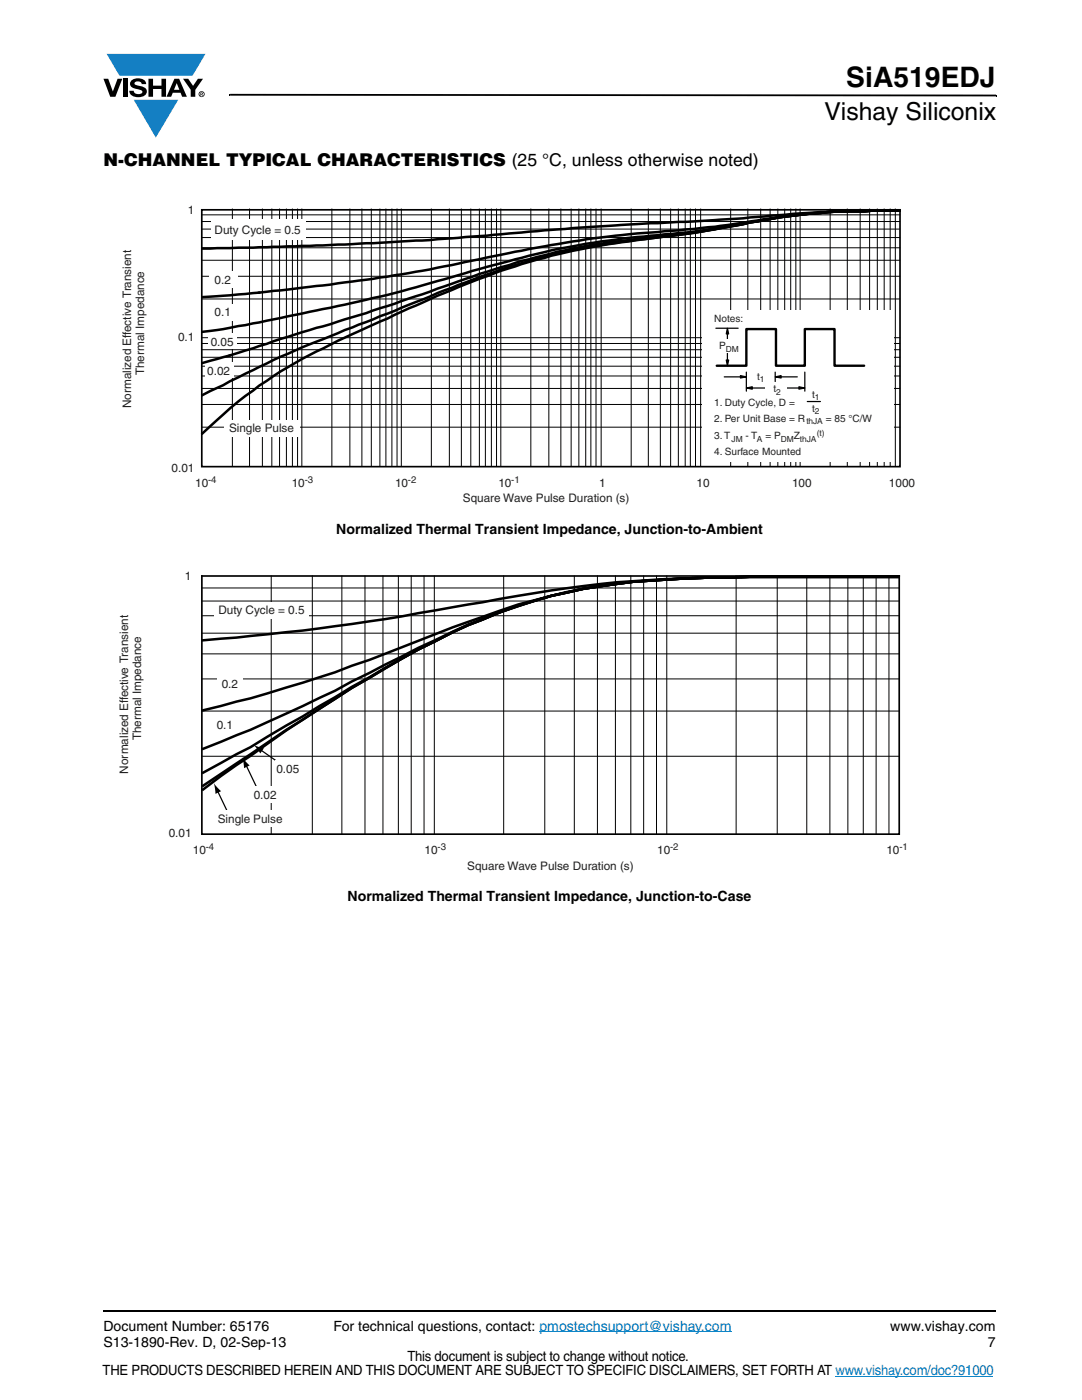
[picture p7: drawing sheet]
<svg xmlns="http://www.w3.org/2000/svg" width="216mm" height="279mm" viewBox="0 0 216 279" stroke-linecap="round" stroke-linejoin="round" font-family="sans-serif">
<g fill="#147fc3">
<path d="M21.3 10.7h19.7l-2.6 4.4h-3.8h-10.8z"/>
<path d="M26.7 19.9h8.9l-4.5 7.6z"/>
</g>
<g fill="#000">
<path d="M20.6 15.7h1l.9 2.5 1-2.5h.9l-1.4 3.6h-1zM24.6 15.7h.9v3.6h-.9zM26.3 16a2.1 2.1 0 0 1 2.8 .3l.1 .5h-.9a.79 .79 0 0 0-.7-.6 .79 .79 0 0 0-.8 .5l.3 .2 1 .3a1.08 1.08 0 0 1 1.2 1 1.08 1.08 0 0 1-1.1 1.1 1.73 1.73 0 0 1-2.4-1.2h.9a.96 .96 0 0 0 .8 .7 .96 .96 0 0 0 .9-.5 1.31 1.31 0 0 0-1.2-.6 1.03 1.03 0 0 1-1.1-.5 1.03 1.03 0 0 1 .2-1.2zM29.6 15.7h.9v1.4h1.7v-1.4h.9v3.6h-.9v-1.5h-1.7v1.5h-.9zM36.5 15.7h1.1l.9 1.4 1-1.4h1l-1.5 2.2v1.4h-.9v-1.4zM45.7 18.7h.2v.4h-.2zM45.9 18.7l152.9 .2v.3l-152.9-.1zM198.8 18.9h.1v.3h-.1zM20.5 261.5h.1v.4h-.1z"/>
<path d="M35.3 16.6l.5 1.3h-1.1zM34.8 15.7l-1.6 3.6h1l.3-.8h1.5l.3 .8h1l-1.6-3.6z"/>
<path d="M40.1 18.6h.2v.1h-.2zM40 18.5v.6h.1v-.3l.4 .3-.2-.3 .2-.1-.1-.2z"/>
<path d="M39.8 18.8a.46 .46 0 0 1 .9 0 .46 .46 0 0 1-.9 0zM39.6 18.8a.6 .6 0 0 0 1.2 0 .6 .6 0 0 0-1.2 0z"/>
</g>
<path d="M20.6 261.7h178.2" fill="none" stroke="#000" stroke-width=".36"/>
<path d="M107.6 265.8h38.4M166.7 274.6h31.5" fill="none" stroke="#007ec4" stroke-width=".2"/>
<g fill="#fff">
<path d="M24.5 41h158.7v59.8h-158.7z"/>
<path d="M40.3 41.9h139.3v51.2h-139.3z"/>
</g>
<path d="M40.3 41.9h139.3v51.2h-139.3z" fill="none" stroke="#000" stroke-width=".34"/>
<g fill="none" stroke="#000" stroke-width=".2">
<path d="M40.4 59.7h139.1M40.4 55.1h139.1M40.4 51.9h139.1M40.4 49.5h139.1M40.4 47.4h139.1M40.4 45.7h139.1M40.4 44.2h139.1M40.4 42.9h139.1M46.4 41.7v51.3M49.8 41.7v51.3M52.4 41.7v51.3M54.2 41.7v51.3"/>
<path d="M55.8 41.7v51.3M57.1 41.7v51.3M58.3 41.7v51.3M59.4 41.7v51.3M60.2 41.7v51.3M66.2 41.7v51.3M69.8 41.7v51.3M72.2 41.7v51.3M74.1 41.7v51.3M75.8 41.7v51.3M77 41.7v51.3M78.2 41.7v51.3"/>
<path d="M79.2 41.7v51.3M80.1 41.7v51.3M86.1 41.7v51.3M89.7 41.7v51.3M92.1 41.7v51.3M93.9 41.7v51.3M95.7 41.7v51.3M96.9 41.7v51.3M98 41.7v51.3M99.1 41.7v51.3M99.9 41.7v51.3M105.9 41.7v51.3"/>
<path d="M109.5 41.7v51.3M111.9 41.7v51.3M114 41.7v51.3M115.5 41.7v51.3M116.9 41.7v51.3M117.9 41.7v51.3M118.9 41.7v51.3M120 41.7v51.3M125.9 41.7v51.3M129.4 41.7v51.3M131.8 41.7v51.3M133.8 41.7v51.3"/>
<path d="M135.4 41.7v51.3M136.7 41.7v51.3M137.8 41.7v51.3M138.8 41.7v51.3M139.8 41.7v51.3M145.8 41.7v51.3M149.2 41.7v51.3M151.8 41.7v51.3M153.7 41.7v51.3M155.2 41.7v51.3M156.6 41.7v51.3M157.8 41.7v51.3"/>
<path d="M158.8 41.7v51.3M159.7 41.7v51.3M165.6 41.7v51.3M169.1 41.7v51.3M171.6 41.7v51.3M173.5 41.7v51.3M175.1 41.7v51.3M176.4 41.7v51.3M177.6 41.7v51.3M178.7 41.7v51.3M40.4 77.5h139.1M40.4 75h139.1"/>
<path d="M40.4 73.1h139.1M40.4 71.3h139.1M40.4 69.8h139.1M40.4 68.6h139.1M40.4 67.4h139.1M40.4 85.3h139.1M40.4 80.7h139.1"/>
</g>
<g fill="#fff">
<path d="M44.9 83.9h15v3.2h-15z"/>
<path d="M41 72.4h5.6v3.1h-5.6z"/>
<path d="M41.5 66.6h5.7v3h-5.7z"/>
<path d="M42 60.8h5.1v3.2h-5.1z"/>
<path d="M41.8 54.2h5.7v3.2h-5.7z"/>
<path d="M42.1 43.8h18.9v4.1h-18.9z"/>
<path d="M140.2 61.9h38.1v30.2h-38.1z"/>
</g>
<g fill="none" stroke="#000" stroke-width=".25">
<path d="M142.8 65.5h4.5M144.5 75.2h3.6M147.7 75l1.2 .2-1.2 .2zM148.9 74.3v3.8M148.9 77.4l1.2-.2v.5zM149.8 77.4h3.5M154.7 74.3v1.9M154.7 75.2l1.2-.2v.4zM155.5 75.2h3.6M156.2 77.4h3.6M159.4 77.2l1.2 .2-1.2 .3zM160.6 74.3v3.8"/>
<path d="M161.1 80.1h2.6"/>
</g>
<path d="M147.7 75l1.2 .2-1.2 .2zM148.9 77.4l1.2-.2v.5zM154.7 75.2l1.2-.2v.4zM159.4 77.2l1.2 .2-1.2 .3z" fill="#000"/>
<g fill="#fff">
<path d="M149.4 73.6h4.3v2.8h-4.3z"/>
<path d="M152.7 76.1h4.3v2.8h-4.3z"/>
</g>
<path d="M144.9 71.9h.5l-.3 1.1zM145.1 65.5l.3 1.1h-.5z" fill="#000"/>
<path d="M144.9 71.9h.5l-.3 1.1zM145.1 65.5l.3 1.1h-.5zM145.1 66.3v5.9" fill="none" stroke="#000" stroke-width=".25"/>
<path d="M141.9 67.6h6.6v2.8h-6.6z" fill="#fff"/>
<path d="M143 73h5.9v-7.3h5.9v7.3h5.8v-7.3h5.9v7.3h5.9" fill="none" stroke="#000" stroke-width=".47"/>
<path d="M178.1 42.1h1.4M179.1 42.1a276 276 0 0 0-32.1 1.6l-32.7 1.8-18.6 1.6a692.3 692.3 0 0 1-44 2.2l-11.3 .3M179.5 42.1a163.1 163.1 0 0 0-24.2 1.3l-5.6 1a164.7 164.7 0 0 1-22.6 3.3 142.1 142.1 0 0 0-29.9 6.5l-7 2.4a649.8 649.8 0 0 1-32.7 10.6l-11.6 3.7-5.5 1.5M179.5 42.1a184.9 184.9 0 0 0-22.8 1l-2.7 .5a284.9 284.9 0 0 1-28.6 3.2 288.1 288.1 0 0 0-32.5 5.5 352.6 352.6 0 0 1-39.7 5.9l-7.3 .7-5.5 .4M179.5 42.1a163.2 163.2 0 0 0-24.2 1.3 237.3 237.3 0 0 1-29.9 4.1 159.1 159.1 0 0 0-26.8 5.4l-2.9 .8a343.5 343.5 0 0 1-29.8 7.7l-2.7 .6a271.7 271.7 0 0 1-22.8 4.2M179.5 42.1a162.6 162.6 0 0 0-24.2 1.3l-4.2 .8a258.3 258.3 0 0 1-24 3.7 136 136 0 0 0-38.5 10.6l-4.4 1.9a430.4 430.4 0 0 0-23.9 11.2 97.5 97.5 0 0 0-19.9 14.9M179.5 42.1a163.2 163.2 0 0 0-24.2 1.3l-4.2 .8a298.1 298.1 0 0 1-27.2 4.1 127 127 0 0 0-31 8.1l-5.6 2.1-12.8 5.2a247 247 0 0 0-26.9 11.6l-7.2 3.5" fill="none" stroke="#000" stroke-width=".5"/>
<path d="M23.9 114h157.3v60.1h-157.3z" fill="#fff"/>
<g fill="none" stroke="#000" stroke-width=".2">
<path d="M40.3 120h139.1M40.3 117.3h139.1M54.1 115v51.5M62.3 115v51.5M68.2 115v51.5M72.8 115v51.5M76.4 115v51.5M79.5 115v51.5M82.1 115v51.5M84.6 115v51.5M86.7 115v51.5M100.5 115v51.5"/>
<path d="M108.7 115v51.5M114.6 115v51.5M119.2 115v51.5M122.8 115v51.5M125.9 115v51.5M128.4 115v51.5M131 115v51.5M133 115v51.5M146.9 115v51.5M155.1 115v51.5M161 115v51.5M165.6 115v51.5"/>
<path d="M169.2 115v51.5M172.3 115v51.5M174.8 115v51.5M177.4 115v51.5M40.3 135.5h139.1M40.3 130.5h139.1M40.3 126.4h139.1M40.3 122.9h139.1M40.3 150.9h139.1M40.3 141.9h139.1"/>
</g>
<path d="M40.3 115h139.1v51.5h-139.1z" fill="none" stroke="#000" stroke-width=".34"/>
<path d="M179.3 115.1h-16.6a407.9 407.9 0 0 0-42.7 1.4 423 423 0 0 0-26.6 4.1 485.2 485.2 0 0 1-52.9 7.2M179.3 115.1h-16.6a475.4 475.4 0 0 0-36.3 1 104.4 104.4 0 0 0-30.2 7.6l-2.8 1.1a203 203 0 0 0-26.6 14.7 487.6 487.6 0 0 0-26.3 18.1M179.3 115.1h-16.6a475.4 475.4 0 0 0-36.3 1 109.2 109.2 0 0 0-26.8 6.2 168.2 168.2 0 0 0-25.9 13l-3.5 2a670.7 670.7 0 0 0-26.1 17.1l-3.6 2.4M179.3 115.1h-16.6a477.7 477.7 0 0 0-36.3 1 109.5 109.5 0 0 0-26.8 6.2l-6.2 2.5a266.4 266.4 0 0 0-26.6 14.4l-16.8 9.9-9.5 5.1M179.3 115.1h-16.6a475.3 475.3 0 0 0-36.3 1 108.8 108.8 0 0 0-30.2 7.5l-2.8 1a566.3 566.3 0 0 0-26.6 13.3 354 354 0 0 1-26.3 11.5M179.3 115.1h-16.6a476.3 476.3 0 0 0-36.3 1 128.1 128.1 0 0 0-33 8l-3.1 1.1a443 443 0 0 1-29.8 11l-10.5 3.2-9.5 2.4" fill="none" stroke="#000" stroke-width=".5"/>
<g fill="#fff">
<path d="M42.8 120.2h18.8v3.3h-18.8z"/>
<path d="M43.3 134.9h5.1v3.2h-5.1z"/>
</g>
<path d="M43.4 157.8l2.4 5.1" fill="none" stroke="#000" stroke-width=".25"/>
<path d="M42.7 156.3l1.4 1.6-1.1 .5z" fill="#000"/>
<path d="M41.8 161.8h16.8v3.2h-16.8z" fill="#fff"/>
<path d="M49.1 152.7l2.4 5.1" fill="none" stroke="#000" stroke-width=".25"/>
<path d="M48.4 151.1l1.4 1.7-1.1 .5z" fill="#000"/>
<path d="M49 157h8.2v3.2h-8.2z" fill="#fff"/>
<path d="M52 149.6l6.5 4.6" fill="none" stroke="#000" stroke-width=".25"/>
<path d="M50.6 148.7l2.1 .6-.8 1.1z" fill="#000"/>
<path d="M54.9 151.9h5.5v3.2h-5.5z" fill="#fff"/>
<text font-size="5.6" x="168.9" y="17.4">SiA519EDJ</text>
<text font-size="4.9" x="164.5" y="24">Vishay Siliconix</text>
<text font-size="3.5" x="20.6" y="33">N-CHANNEL TYPICAL CHARACTERISTICS (25 °C, unless otherwise noted)</text>
<g font-size="2.8">
<text x="67.1" y="106.6">Normalized Thermal Transient Impedance, Junction-to-Ambient</text>
<text x="69.4" y="179.8">Normalized Thermal Transient Impedance, Junction-to-Case</text>
<text x="20.6" y="265.6">Document Number: 65176</text>
<text x="20.6" y="268.8">S13-1890-Rev. D, 02-Sep-13</text>
<text x="66.5" y="265.6">For technical questions, contact: pmostechsupport@vishay.com</text>
<text x="177.7" y="265.6">www.vishay.com</text>
<text x="197.1" y="268.8">7</text>
<text x="20.5" y="274.4">THE PRODUCTS DESCRIBED HEREIN AND THIS DOCUMENT ARE SUBJECT TO SPECIFIC DISCLAIMERS, SET FORTH AT www.vishay.com/doc?91000</text>
<text x="81.3" y="271.6">This document is subject to change without notice.</text>
</g>
<g font-size="2.3" fill="#231f20">
<text x="37.5" y="42.7">1</text>
<text x="42.8" y="46.7">Duty Cycle = 0.5</text>
<text x="42.8" y="56.6">0.2</text>
<text x="42.8" y="63.1">0.1</text>
<text x="35.5" y="68.2">0.1</text>
<text x="42" y="69">0.05</text>
<text x="28.7" y="74.9" transform="rotate(-90 28.7 74.9)">Thermal Impedance</text>
<text x="41.4" y="74.8">0.02</text>
<text x="26.2" y="81.5" transform="rotate(-90 26.2 81.5)">Normalized Effective Transient</text>
<text x="45.7" y="86.3">Single Pulse</text>
<text x="34.3" y="94.1">0.01</text>
<text x="38.9" y="97.1">10</text>
<text x="58.2" y="97.1">10</text>
<text x="78.8" y="97.1">10</text>
<text x="92.4" y="100.2">Square Wave Pulse Duration (s)</text>
<text x="99.4" y="97.1">10</text>
<text x="119.5" y="97.1">1</text>
<text x="139" y="97.1">10</text>
<text x="158" y="97.1">100</text>
<text x="177.4" y="97.1">1000</text>
<text x="36.9" y="115.7">1</text>
<text x="43.6" y="122.6">Duty Cycle = 0.5</text>
<text x="44.2" y="137.3">0.2</text>
<text x="28.2" y="147.8" transform="rotate(-90 28.2 147.8)">Thermal Impedance</text>
<text x="43.2" y="145.5">0.1</text>
<text x="25.6" y="154.4" transform="rotate(-90 25.6 154.4)">Normalized Effective Transient</text>
<text x="55.2" y="154.2">0.05</text>
<text x="50.6" y="159.4">0.02</text>
<text x="33.7" y="167">0.01</text>
<text x="43.4" y="164.2">Single Pulse</text>
<text x="38.5" y="170.4">10</text>
<text x="84.7" y="170.4">10</text>
<text x="93.2" y="173.6">Square Wave Pulse Duration (s)</text>
<text x="131.1" y="170.4">10</text>
<text x="176.9" y="170.4">10</text>
</g>
<g font-size="2" fill="#231f20">
<text x="142.5" y="64.3">Notes:</text>
<text x="143.5" y="69.7">P</text>
<text x="151.1" y="75.8">t</text>
<text x="142.5" y="81">1. Duty Cycle, D =</text>
<text x="154.3" y="78.3">t</text>
<text x="162" y="79.4">t</text>
<text x="162" y="82.1">t</text>
<text x="142.5" y="84.1">2. Per Unit Base = R</text>
<text x="142.5" y="87.7">3. T</text>
<text x="148.7" y="87.7">- T</text>
<text x="152.7" y="87.7">= P</text>
<text x="158.4" y="87.7">Z</text>
<text x="164.8" y="84.1">= 85 °C/W</text>
<text x="142.5" y="90.9">4. Surface Mounted</text>
</g>
<g font-size="1.9" fill="#231f20">
<text x="41.5" y="96.4">-4</text>
<text x="60.8" y="96.4">-3</text>
<text x="81.4" y="96.4">-2</text>
<text x="102" y="96.4">-1</text>
<text x="41.1" y="169.7">-4</text>
<text x="87.3" y="169.7">-3</text>
<text x="133.7" y="169.7">-2</text>
<text x="179.5" y="169.7">-1</text>
</g>
<g font-size="1.7" fill="#231f20">
<text x="144.8" y="70.2">DM</text>
<text x="151.6" y="76.2">1</text>
<text x="154.9" y="78.7">2</text>
<text x="162.6" y="79.9">1</text>
<text x="162.6" y="82.6">2</text>
<text x="146" y="88.1">JM</text>
<text x="151" y="88.1">A</text>
<text x="155.8" y="88.1">DM</text>
<text x="159.6" y="88.1">thJA</text>
<text x="160.9" y="84.6">thJA</text>
<text x="163" y="87.1">(t)</text>
</g>
</svg>
